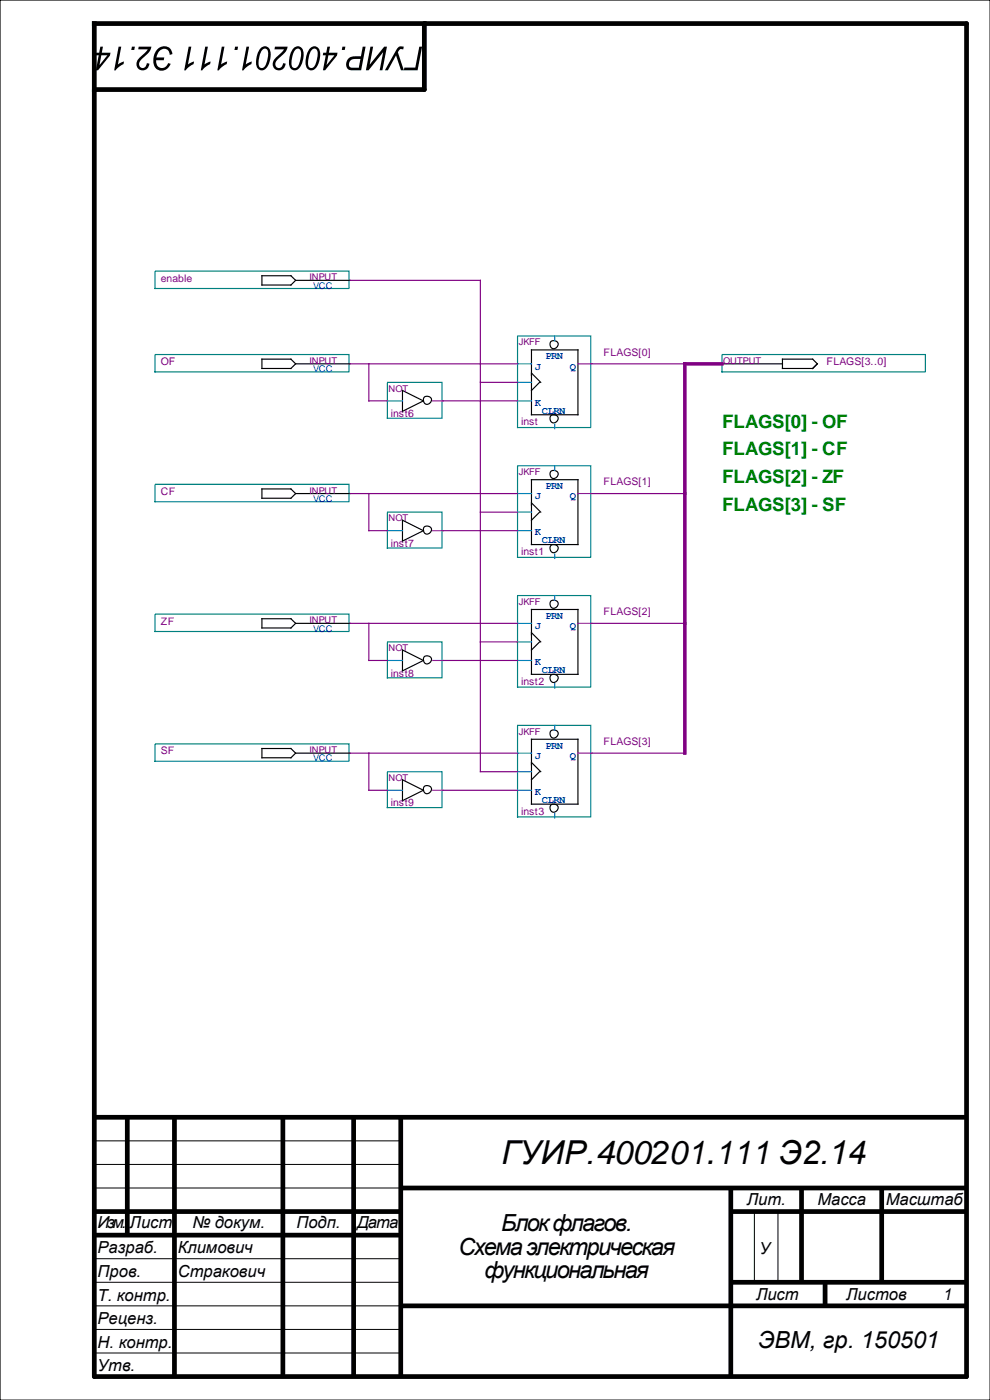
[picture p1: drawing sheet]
<svg xmlns="http://www.w3.org/2000/svg" width="210mm" height="297mm" viewBox="0 0 210 297" stroke-linecap="round" stroke-linejoin="round" font-family="sans-serif">
<path d="M0 0h210v297h-210z" fill="none" stroke="#000" stroke-width=".25"/>
<path d="M20 5h185v287h-185zM90 5v14h-70" fill="none" stroke="#000" stroke-width="1"/>
<g fill="none" stroke="#000" stroke-width="1" stroke-linecap="butt">
<path d="M20 237h185M27 237v25M37 237v55M60 237v55M75 237v55M85 237v55M20 257h65M85 252h120M155 252v40M155 257h50M170 252v20M187 252v20"/>
<path d="M20 262h65M85 277h120M155 272h50M175 272v5"/>
</g>
<path d="M20 242h65M20 247h65M20 252h65M160 257v15M165 257v15M20 267h65M20 272h65M20 277h65M20 282h65M20 287h65" fill="none" stroke="#000" stroke-width=".21"/>
<g fill="#000">
<path d="M49.9 9.9h.6l-.1 .7h-.7zM47 9.9h.6l-.7 3.8 1.3-.7-.1 .6-1.1 .7-.6 .6h-.3zM43.5 9.9h.6l-.7 3.8 1.3-.7-.1 .6-1.1 .7-.6 .6h-.3zM40 9.9h.6l-.7 3.8 1.3-.7-.1 .6-1.1 .7-.6 .6h-.3zM33.4 10.4a1.77 1.77 0 0 1 2-.5 1.77 1.77 0 0 1 1.2 1.6l-.6 .1a1.24 1.24 0 0 0-.9-1.3 1.24 1.24 0 0 0-1.5 .8l-.4 1.1h1.6l-.1 .6h-1.6a1.31 1.31 0 0 0 1 1.6 1.31 1.31 0 0 0 1.6-1l.5 .1a1.87 1.87 0 0 1-2.2 1.5 1.87 1.87 0 0 1-1.5-2.1l.3-1.4zM29.4 9.9h2.7a4.7 4.7 0 0 1-2.1 2.7 .97 .97 0 0 0-.5 1.1 .97 .97 0 0 0 1 .7l.5-.4 .1-.6 .6 .1a1.4 1.4 0 0 1-2 1.3 1.4 1.4 0 0 1-.3-2.3l1.9-2h-2zM28 9.9h.6l-.1 .7h-.7zM25.2 9.9h.5l-.7 3.8 1.3-.7-.1 .6-1.1 .7-.6 .6h-.3zM21.3 9.9h.5l-.2 1.3h1.8l-.1 .6-2.5 3.1h-.5l.6-3.2h-.6l.1-.5h.6zM21.5 11.7l-.4 2.1 1.7-2.1z"/>
<path d="M69.4 9.9h.6l-.2 1.3h1.8l-.1 .6-2.6 3.1h-.4l.6-3.2h-.6l.1-.5h.6zM69.6 11.7l-.3 2.1 1.6-2.1zM65.8 10.2a1.21 1.21 0 0 1 1.4-.3 1.21 1.21 0 0 1 .7 1.2 3.7 3.7 0 0 1-1.6 3.8 1.31 1.31 0 0 1-1.5-1.6 4.7 4.7 0 0 1 1-3.1zM66.1 10.6a4.6 4.6 0 0 0-.6 3.6 .84 .84 0 0 0 .9 .1 .84 .84 0 0 0 .5-.7l.2-.6a2.39 2.39 0 0 0-.2-2.7h-.4zM62.3 10.2a1.21 1.21 0 0 1 1.4-.3 1.21 1.21 0 0 1 .7 1.2 3.7 3.7 0 0 1-1.6 3.8 1.31 1.31 0 0 1-1.5-1.6 4.7 4.7 0 0 1 1-3.1zM62.6 10.6a4.6 4.6 0 0 0-.6 3.6 .84 .84 0 0 0 .9 .1 .84 .84 0 0 0 .5-.7l.2-.6a2.39 2.39 0 0 0-.2-2.7h-.4zM58.3 9.9h2.7a4.7 4.7 0 0 1-2.1 2.7 .97 .97 0 0 0-.5 1.1 .97 .97 0 0 0 1 .7l.4-.4 .2-.6 .6 .1a1.4 1.4 0 0 1-2 1.3 1.4 1.4 0 0 1-.3-2.3l1.9-2h-2zM55.3 10.2a1.21 1.21 0 0 1 1.4-.3 1.21 1.21 0 0 1 .7 1.2 3.7 3.7 0 0 1-1.6 3.8 1.31 1.31 0 0 1-1.5-1.6 4.7 4.7 0 0 1 1-3.1zM55.6 10.6a4.6 4.6 0 0 0-.6 3.6 .84 .84 0 0 0 .9 .1 .84 .84 0 0 0 .5-.7l.2-.6a2.39 2.39 0 0 0-.2-2.7h-.4zM52.3 9.9h.5l-.7 3.8 1.3-.7-.1 .6-1.1 .7-.5 .6h-.4z"/>
<path d="M88.9 9.9h.6l-.9 5h-2.9l.1-.6h2.3zM84.5 10l.5-.2 .6 .1-.1 .6h-.6l-.5 .6 1.3 3.8h-.7l-1-3.2-1.7 3.2h-.7zM78.6 9.9h.5l-.7 3.8 3.1-3.8h.6l-1 5h-.6l.8-3.8-3.1 3.8h-.6zM73.9 12.4l.9-.4 1.8-.1 .3-2h.6l-.9 5h-1.9a1.4 1.4 0 0 1-1.3-1 1.4 1.4 0 0 1 .5-1.5zM74.3 12.9a.83 .83 0 0 0-.3 1 .83 .83 0 0 0 .9 .5h1.2l.3-1.9-1.6 .1zM72.6 9.9h.7l-.2 .7h-.6z"/>
</g>
<path d="M32.9 75.2h41.1v3.7h-41.1z" fill-rule="evenodd" fill="#fff" stroke="#008080" stroke-width=".25" stroke-dasharray=".2 .2"/>
<path d="M55.6 76.2h6.1l1 1-1 1h-6.1zM62.7 77.2h11.6" fill="none" stroke="#000" stroke-width=".25"/>
<path d="M32.9 102.7h41.1v3.7h-41.1z" fill-rule="evenodd" fill="#fff" stroke="#008080" stroke-width=".25" stroke-dasharray=".2 .2"/>
<path d="M55.6 103.7h6.1l1 1-1 1h-6.1zM62.7 104.7h11.6" fill="none" stroke="#000" stroke-width=".25"/>
<path d="M32.9 157.8h41.1v3.7h-41.1z" fill-rule="evenodd" fill="#fff" stroke="#008080" stroke-width=".25" stroke-dasharray=".2 .2"/>
<path d="M55.6 158.8h6.1l1 1-1 .9h-6.1zM62.7 159.8h11.6" fill="none" stroke="#000" stroke-width=".25"/>
<path d="M32.9 130.3h41.1v3.7h-41.1z" fill-rule="evenodd" fill="#fff" stroke="#008080" stroke-width=".25" stroke-dasharray=".2 .2"/>
<path d="M55.6 131.2h6.1l1 1-1 1h-6.1zM62.7 132.2h11.6" fill="none" stroke="#000" stroke-width=".25"/>
<path d="M32.9 57.5h41.1v3.7h-41.1z" fill-rule="evenodd" fill="#fff" stroke="#008080" stroke-width=".25" stroke-dasharray=".2 .2"/>
<path d="M55.6 58.5h6.1l1 1-1 1h-6.1zM62.7 59.5h11.6" fill="none" stroke="#000" stroke-width=".25"/>
<path d="M153.1 75.2h43.2v3.7h-43.2z" fill-rule="evenodd" fill="#fff" stroke="#008080" stroke-width=".25" stroke-dasharray=".2 .2"/>
<path d="M153.1 77.2h12.9M166 76.2h6.4l.9 1-.9 1h-6.4z" fill="none" stroke="#000" stroke-width=".25"/>
<path d="M109.8 71.3h15.5v19.4h-15.5z" fill-rule="evenodd" fill="#fff" stroke="#008080" stroke-width=".25" stroke-dasharray=".2 .2"/>
<g fill="none" stroke="#000" stroke-width=".25">
<path d="M112.7 74.2h9.9v13.8h-9.9zM112.7 79.1l2 2M114.4 81.1l-1.7 1.7"/>
<circle cx="117.5" cy="73.1" r=".86"/>
<circle cx="117.5" cy="88.8" r=".86"/>
</g>
<path d="M109.8 77.2h2.9M117.7 71.3v1M109.8 81.1h2.9M109.8 85h2.9M117.7 90v.9" fill="none" stroke="#0080ff" stroke-width=".25"/>
<path d="M122.6 77.2h2.9" fill="none" stroke="#8000ff" stroke-width=".25"/>
<path d="M109.8 98.8h15.5v19.4h-15.5z" fill-rule="evenodd" fill="#fff" stroke="#008080" stroke-width=".25" stroke-dasharray=".2 .2"/>
<g fill="none" stroke="#000" stroke-width=".25">
<path d="M112.7 101.8h9.9v13.7h-9.9zM112.7 106.7l2 1.9M114.4 108.6l-1.7 1.8"/>
<circle cx="117.5" cy="100.6" r=".86"/>
<circle cx="117.5" cy="116.3" r=".86"/>
</g>
<path d="M117.7 98.8v1M109.8 104.7h2.9M109.8 108.6h2.9M109.8 112.6h2.9M117.7 117.5v1" fill="none" stroke="#0080ff" stroke-width=".25"/>
<path d="M122.6 104.7h2.9" fill="none" stroke="#8000ff" stroke-width=".25"/>
<path d="M109.8 126.3h15.5v19.5h-15.5z" fill-rule="evenodd" fill="#fff" stroke="#008080" stroke-width=".25" stroke-dasharray=".2 .2"/>
<g fill="none" stroke="#000" stroke-width=".25">
<path d="M112.7 129.3h9.9v13.7h-9.9zM112.7 134.2l2 2M114.4 136.2l-1.7 1.7"/>
<circle cx="117.5" cy="128.1" r=".86"/>
<circle cx="117.5" cy="143.9" r=".86"/>
</g>
<path d="M109.8 132.2h2.9M109.8 136.2h2.9M117.7 126.3v1M109.8 140.1h2.9M117.7 145v1" fill="none" stroke="#0080ff" stroke-width=".25"/>
<path d="M122.6 132.2h2.9" fill="none" stroke="#8000ff" stroke-width=".25"/>
<path d="M109.8 153.9h15.5v19.4h-15.5z" fill-rule="evenodd" fill="#fff" stroke="#008080" stroke-width=".25" stroke-dasharray=".2 .2"/>
<g fill="none" stroke="#000" stroke-width=".25">
<path d="M112.7 156.8h9.9v13.8h-9.9zM112.7 161.7l2 2M114.4 163.7l-1.7 1.7"/>
<circle cx="117.5" cy="155.7" r=".86"/>
<circle cx="117.5" cy="171.4" r=".86"/>
</g>
<path d="M109.8 159.8h2.9M117.7 153.9v.9M109.8 163.7h2.9M109.8 167.6h2.9M117.7 172.5v1" fill="none" stroke="#0080ff" stroke-width=".25"/>
<path d="M122.6 159.8h2.9" fill="none" stroke="#8000ff" stroke-width=".25"/>
<path d="M82.2 81.1h11.5v7.6h-11.5z" fill-rule="evenodd" fill="#fff" stroke="#008080" stroke-width=".25" stroke-dasharray=".2 .2"/>
<g fill="none" stroke="#000" stroke-width=".25">
<path d="M85.4 82.8l4.4 2.2-4.4 2.2z"/>
<circle cx="90.6" cy="84.9" r=".85"/>
</g>
<path d="M82.2 85h3.2" fill="none" stroke="#0080ff" stroke-width=".25"/>
<path d="M91.8 85h2.2" fill="none" stroke="#8000ff" stroke-width=".25"/>
<path d="M82.2 108.6h11.5v7.6h-11.5z" fill-rule="evenodd" fill="#fff" stroke="#008080" stroke-width=".25" stroke-dasharray=".2 .2"/>
<g fill="none" stroke="#000" stroke-width=".25">
<path d="M85.4 110.4l4.4 2.2-4.4 2.2z"/>
<circle cx="90.6" cy="112.4" r=".85"/>
</g>
<path d="M82.2 112.6h3.2" fill="none" stroke="#0080ff" stroke-width=".25"/>
<path d="M91.8 112.6h2.2" fill="none" stroke="#8000ff" stroke-width=".25"/>
<path d="M82.2 136.2h11.5v7.6h-11.5z" fill-rule="evenodd" fill="#fff" stroke="#008080" stroke-width=".25" stroke-dasharray=".2 .2"/>
<g fill="none" stroke="#000" stroke-width=".25">
<path d="M85.4 137.9l4.4 2.2-4.4 2.2z"/>
<circle cx="90.6" cy="139.9" r=".85"/>
</g>
<path d="M82.2 140.1h3.2" fill="none" stroke="#0080ff" stroke-width=".25"/>
<path d="M91.8 140.1h2.2" fill="none" stroke="#8000ff" stroke-width=".25"/>
<path d="M82.2 163.7h11.5v7.6h-11.5z" fill-rule="evenodd" fill="#fff" stroke="#008080" stroke-width=".25" stroke-dasharray=".2 .2"/>
<g fill="none" stroke="#000" stroke-width=".25">
<path d="M85.4 165.4l4.4 2.2-4.4 2.2z"/>
<circle cx="90.7" cy="167.5" r=".85"/>
</g>
<path d="M82.2 167.6h3.2" fill="none" stroke="#0080ff" stroke-width=".25"/>
<path d="M91.8 167.6h2.2" fill="none" stroke="#8000ff" stroke-width=".25"/>
<g fill="none" stroke="#800080" stroke-width=".25">
<path d="M74.3 59.5h27.6v104.2h7.9M74.3 77.2h35.5M78.2 77.2v7.8h4M125.5 77.2h19.7M94 85h15.8M101.9 81.1h7.9M74.3 104.7h35.5M78.2 104.7v7.9h4M94 112.6h15.8M101.9 108.6h7.9M125.5 104.7h19.7M74.3 132.2h35.5"/>
<path d="M78.2 132.2v7.9h4M101.9 136.2h7.9M125.5 132.2h19.7M74.3 159.8h35.5M78.2 159.8v7.8h4M94 140.1h15.8M125.5 159.8h19.7M94 167.6h15.8"/>
</g>
<path d="M153.1 77.2h-7.9v82.6" fill="none" stroke="#800080" stroke-width=".74"/>
<text font-size="7" x="106.4" y="247">ГУИР.400201.111 Э2.14</text>
<g font-size="5">
<text x="106.3" y="261.1">Блок флагов.</text>
<text x="97.2" y="266.1">Схема электрическая</text>
<text x="102.8" y="271.1">функциональная</text>
<text x="160.8" y="286">ЭВМ, гр. 150501</text>
</g>
<g font-size="3.9" fill="#008000">
<text x="153.1" y="90.7">FLAGS[0] - OF</text>
<text x="153.1" y="96.6">FLAGS[1] - CF</text>
<text x="153.1" y="102.5">FLAGS[2] - ZF</text>
<text x="153.1" y="108.4">FLAGS[3] - SF</text>
</g>
<g font-size="3.5">
<text x="158.4" y="255.6">Лит.</text>
<text x="173.4" y="255.6">Масса</text>
<text x="187.9" y="255.6">Масштаб</text>
<text x="20.7" y="260.6">Изм.</text>
<text x="27.5" y="260.6">Лист</text>
<text x="40.8" y="260.6">№ докум.</text>
<text x="62.9" y="260.6">Подп.</text>
<text x="75.7" y="260.6">Дата</text>
<text x="20.7" y="265.9">Разраб.</text>
<text x="37.7" y="265.9">Климович</text>
<text x="161.1" y="265.9">У</text>
<text x="20.7" y="270.9">Пров.</text>
<text x="20.7" y="275.9">Т. контр.</text>
<text x="37.7" y="270.9">Стракович</text>
<text x="160.4" y="275.8">Лист</text>
<text x="179.5" y="275.8">Листов</text>
<text x="199.9" y="275.8">1</text>
<text x="20.7" y="280.9">Реценз.</text>
<text x="20.7" y="285.9">Н. контр.</text>
<text x="20.7" y="290.9">Утв.</text>
</g>
<g font-size="2.2" fill="#800080">
<text x="34.1" y="59.7">enable</text>
<text x="34.1" y="77.4">OF</text>
<text x="128" y="75.4">FLAGS[0]</text>
<text x="175.3" y="77.4">FLAGS[3..0]</text>
<text x="82.9" y="88.5">inst6</text>
<text x="110.5" y="90.2">inst</text>
<text x="34.1" y="104.9">CF</text>
<text x="128" y="103">FLAGS[1]</text>
<text x="82.9" y="116">inst7</text>
<text x="110.5" y="117.7">inst1</text>
<text x="128" y="130.5">FLAGS[2]</text>
<text x="34.1" y="132.5">ZF</text>
<text x="82.9" y="143.5">inst8</text>
<text x="110.5" y="145.3">inst2</text>
<text x="34.1" y="160">SF</text>
<text x="128" y="158">FLAGS[3]</text>
<text x="82.9" y="171.1">inst9</text>
<text x="110.5" y="172.8">inst3</text>
</g>
<g font-size="2.2" fill="#00f">
<text x="115.7" y="76.2">PRN</text>
<text x="113.5" y="78.4">J</text>
<text x="120.9" y="78.4">Q</text>
<text x="113.5" y="86">K</text>
<text x="114.9" y="87.7">CLRN</text>
<text x="113.5" y="105.9">J</text>
<text x="115.7" y="103.7">PRN</text>
<text x="120.9" y="105.9">Q</text>
<text x="113.5" y="113.6">K</text>
<text x="114.9" y="115.3">CLRN</text>
<text x="115.7" y="131.2">PRN</text>
<text x="113.5" y="133.5">J</text>
<text x="120.9" y="133.5">Q</text>
<text x="113.5" y="141.1">K</text>
<text x="114.9" y="142.8">CLRN</text>
<text x="113.5" y="161">J</text>
<text x="115.7" y="158.8">PRN</text>
<text x="120.9" y="161">Q</text>
<text x="113.5" y="168.6">K</text>
<text x="114.9" y="170.3">CLRN</text>
</g>
<g font-size="2" fill="#800080">
<text x="65.7" y="59.5">INPUT</text>
<text x="65.7" y="77.2">INPUT</text>
<text x="110" y="73.2">JKFF</text>
<text x="153.4" y="77.2">OUTPUT</text>
<text x="82.4" y="83.1">NOT</text>
<text x="110" y="100.8">JKFF</text>
<text x="65.7" y="104.7">INPUT</text>
<text x="82.4" y="110.6">NOT</text>
<text x="110" y="128.3">JKFF</text>
<text x="65.7" y="132.2">INPUT</text>
<text x="82.4" y="138.1">NOT</text>
<text x="110" y="155.8">JKFF</text>
<text x="65.7" y="159.8">INPUT</text>
<text x="82.4" y="165.7">NOT</text>
</g>
<g font-size="2" fill="#00f">
<text x="66.4" y="61.2">VCC</text>
<text x="66.4" y="78.9">VCC</text>
<text x="66.4" y="106.4">VCC</text>
<text x="66.4" y="134">VCC</text>
<text x="66.4" y="161.5">VCC</text>
</g>
</svg>
